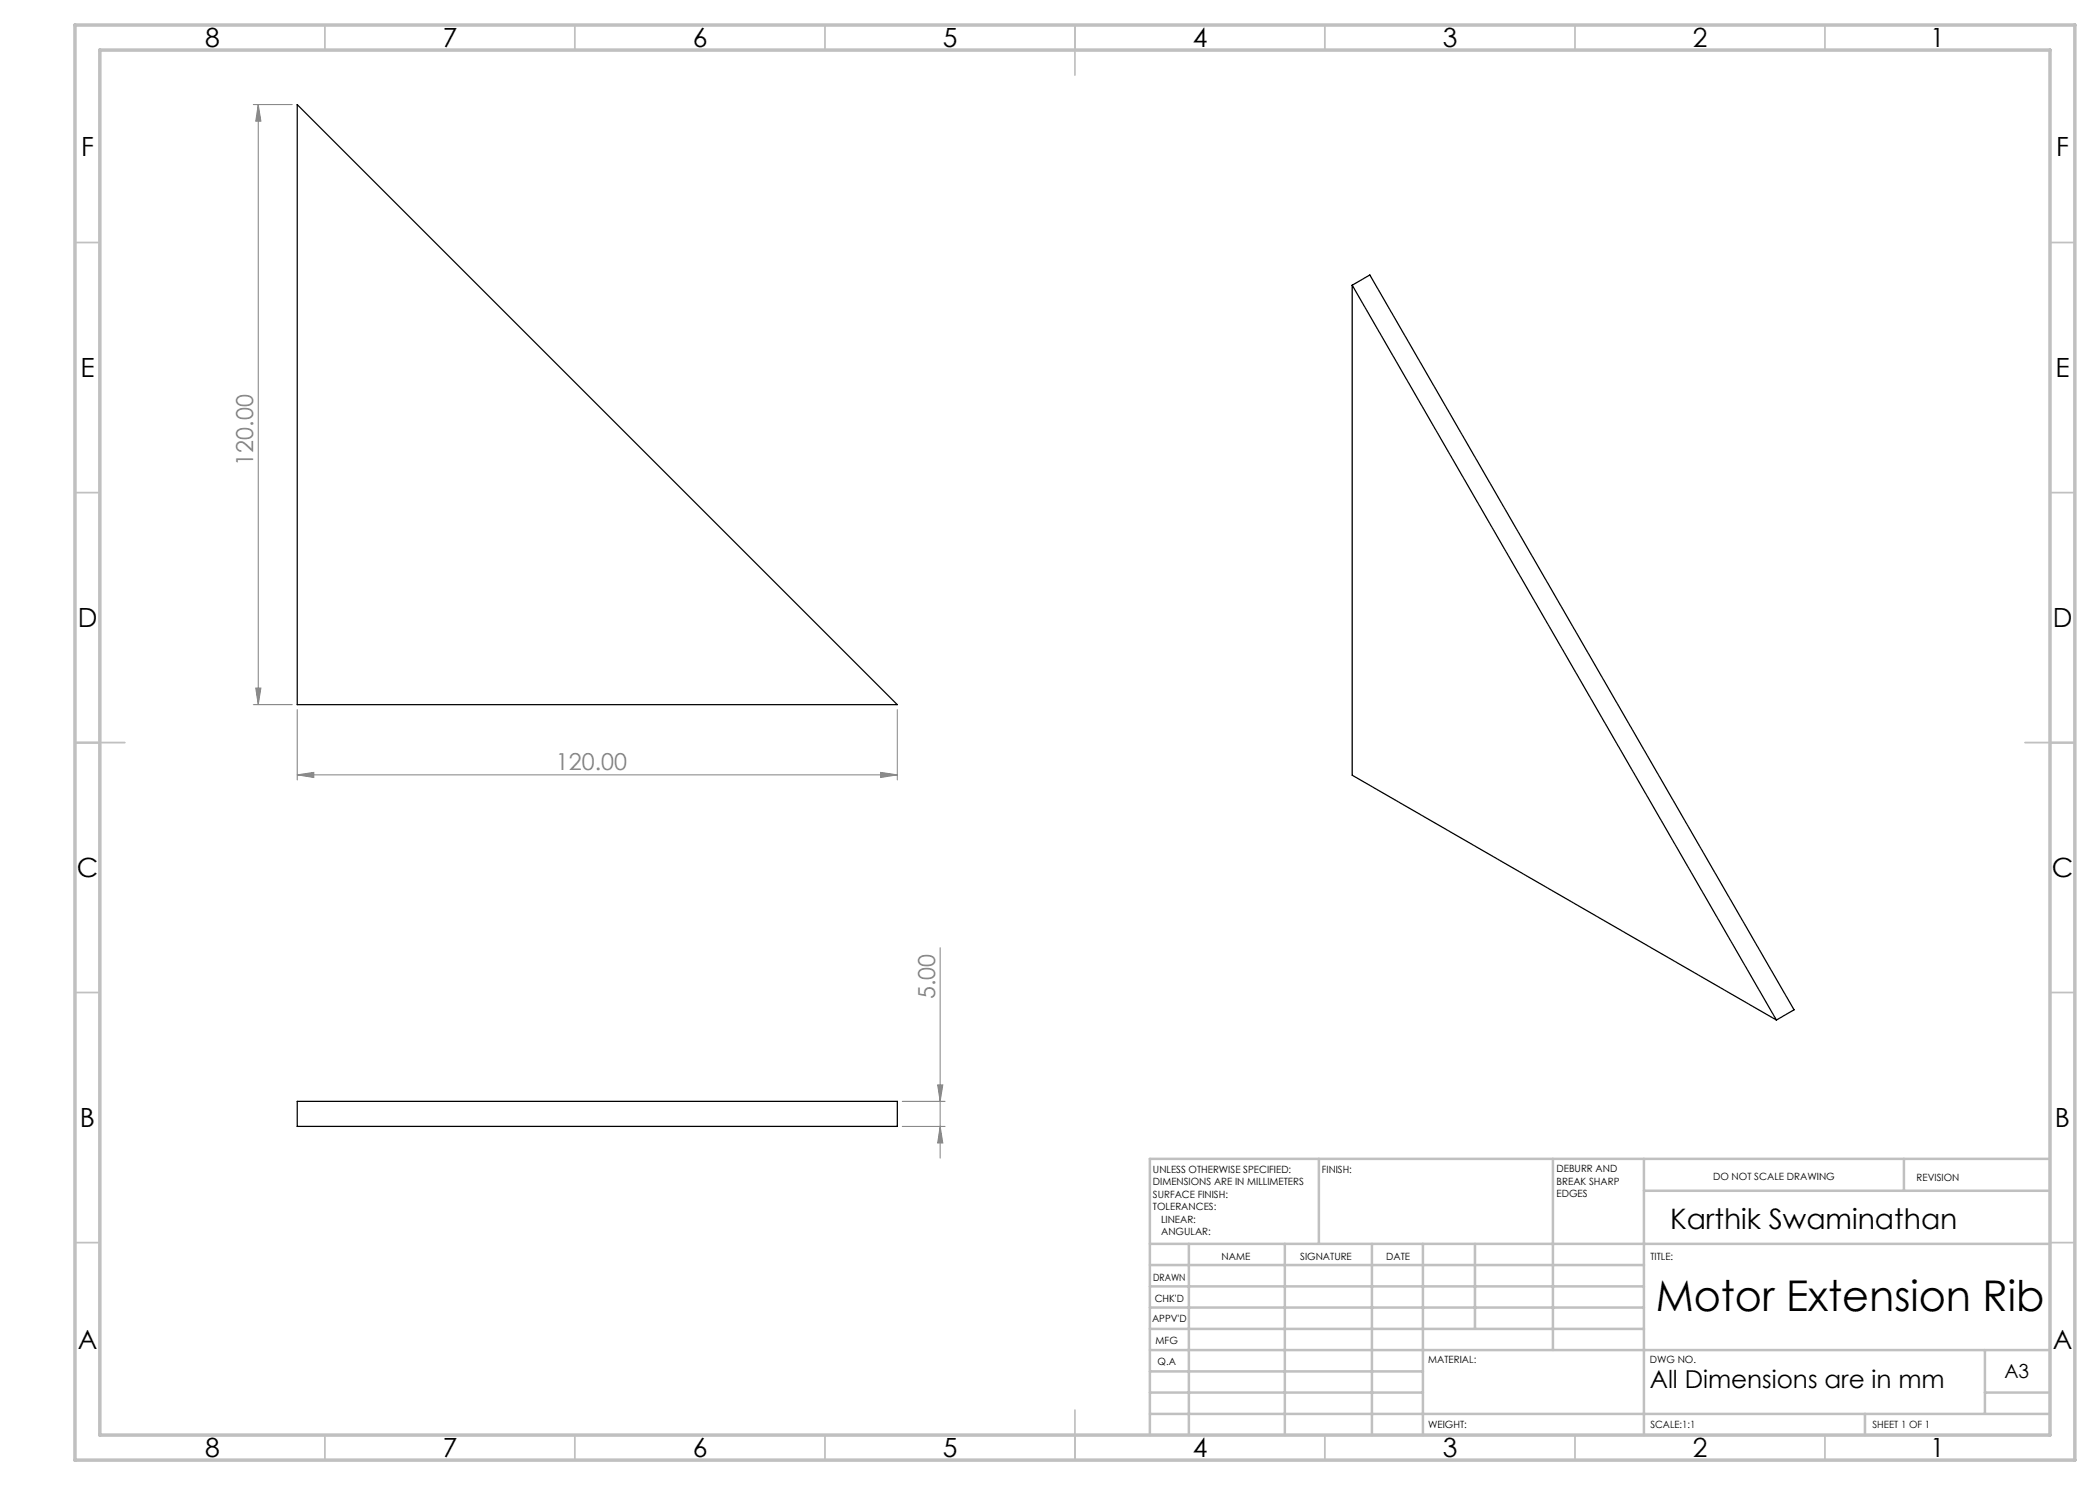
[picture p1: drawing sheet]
<svg xmlns="http://www.w3.org/2000/svg" width="420mm" height="297mm" viewBox="0 0 420 297" stroke-linecap="round" stroke-linejoin="round" font-family="sans-serif">
<g fill="none" stroke="#808080" stroke-width=".2">
<path d="M50.7 20.9h7.8M51.6 20.9l.6 3.3h-1zM51.6 20.9v120M51.2 137.6h1l-.6 3.3zM50.7 140.9h7.8M59.4 155l3.4-.5v1zM59.4 141.9v14.1M59.4 155h120.1M176.1 154.5l3.4 .5-3.4 .5zM179.5 141.9v14.1M188 189.5v42.1M187.5 217h1.1l-.6 3.3z"/>
<path d="M180.4 220.3h8.6M180.4 225.3h8.6M188 225.3l.6 3.3h-1.1z"/>
</g>
<g fill="none" stroke="#c0c0c0" stroke-width=".35">
<path d="M65 5v5M115 5v5M165 5v5M215 5v10M265 5v5M315 5v5M365 5v5M15 48.5h5M410 48.5h5M15 98.5h5M410 98.5h5M15 148.5h10"/>
<path d="M405 148.5h10M15 198.5h5M410 198.5h5M15 248.5h5M410 248.5h5M65 287v5M115 287v5M165 287v5M215 282v10M265 287v5M315 287v5M365 287v5"/>
</g>
<g fill="none" stroke="#c0c0c0" stroke-width=".5">
<path d="M263.8 231.8v17M310.6 231.8v38.2M328.8 231.8v55.2M328.8 238.2h81.2M380.8 231.8v6.4M410 231.8h-180v55.2M230 248.8h180M230 257.3h98.8M230 253h98.8M237.8 248.8v38.2M257 248.8v38.2M274.4 248.8v38.2"/>
<path d="M284.6 248.8v38.2M295 248.8v17M230 265.8h98.8M230 261.5h98.8M230 278.5h54.6M230 274.3h54.6M230 270h180M397 278.5h13M397 270v12.8M230 282.8h180M373 282.8v4.2"/>
</g>
<path d="M15 5h400v287h-400zM20 10h390v277h-390z" fill="none" stroke="#c0c0c0" stroke-width=".7"/>
<g fill="#808080">
<path d="M59.4 155l3.4-.5v1zM176.1 154.5l3.4 .5-3.4 .5z"/>
<path d="M51.2 137.6h1l-.6 3.3zM51.6 20.9l.6 3.3h-1z"/>
<path d="M187.5 217h1.1l-.6 3.3zM188 225.3l.6 3.3h-1.1z"/>
</g>
<path d="M59.4 20.9l120.1 120h-120.1zM270.4 57l3.6-2 84.8 147-3.5 2M270.4 57l84.9 147M270.4 57v98l84.9 49M59.4 220.3h120.1v5h-120.1z" fill="none" stroke="#000" stroke-width=".25"/>
<text font-size="8.5" x="331.1" y="262.3">Motor Extension Rib</text>
<text font-size="5.6" x="334" y="245.9">Karthik Swaminathan</text>
<g font-size="5.3">
<text x="41" y="9.5">8</text>
<text x="88.5" y="9.5">7</text>
<text x="138.5" y="9.5">6</text>
<text x="188.5" y="9.5">5</text>
<text x="238.5" y="9.5">4</text>
<text x="288.5" y="9.5">3</text>
<text x="338.5" y="9.5">2</text>
<text x="386" y="9.5">1</text>
<text x="16.2" y="31.2">F</text>
<text x="411.2" y="31.2">F</text>
<text x="16.1" y="75.5">E</text>
<text x="411.1" y="75.5">E</text>
<text x="15.5" y="125.5">D</text>
<text x="410.5" y="125.5">D</text>
<text x="15.4" y="175.5">C</text>
<text x="410.4" y="175.5">C</text>
<text x="16" y="225.5">B</text>
<text x="411" y="225.5">B</text>
<text x="15.5" y="269.7">A</text>
<text x="410.5" y="269.7">A</text>
<text x="41" y="291.5">8</text>
<text x="88.5" y="291.5">7</text>
<text x="138.5" y="291.5">6</text>
<text x="188.5" y="291.5">5</text>
<text x="238.5" y="291.5">4</text>
<text x="288.5" y="291.5">3</text>
<text x="338.5" y="291.5">2</text>
<text x="386" y="291.5">1</text>
</g>
<text font-size="4.9" x="330" y="277.6">All Dimensions are in mm</text>
<g font-size="4.7" fill="#808080">
<text x="50.7" y="93.1" transform="rotate(-90 50.7 93.1)">120.00</text>
<text x="111.2" y="154">120.00</text>
<text x="187" y="199.9" transform="rotate(-90 187 199.9)">5.00</text>
</g>
<text font-size="3.9" x="400.9" y="275.5">A3</text>
<g font-size="2">
<text x="230.6" y="234.6">UNLESS OTHERWISE SPECIFIED:</text>
<text x="230.6" y="237.1">DIMENSIONS ARE IN MILLIMETERS</text>
<text x="230.6" y="239.6">SURFACE FINISH:</text>
<text x="264.4" y="234.6">FINISH:</text>
<text x="311.3" y="234.5">DEBURR AND</text>
<text x="311.3" y="237">BREAK SHARP</text>
<text x="311.3" y="239.5">EDGES</text>
<text x="342.6" y="236">DO NOT SCALE DRAWING</text>
<text x="383.3" y="236.2">REVISION</text>
<text x="230.6" y="242.1">TOLERANCES:</text>
<text x="232.2" y="244.6">LINEAR:</text>
<text x="232.2" y="247.1">ANGULAR:</text>
<text x="244.3" y="252">NAME</text>
<text x="260" y="251.9">SIGNATURE</text>
<text x="277.2" y="251.9">DATE</text>
<text x="330.1" y="251.9">TITLE:</text>
<text x="230.6" y="256.1">DRAWN</text>
<text x="230.9" y="260.3">CHK'D</text>
<text x="230.4" y="264.4">APPV'D</text>
<text x="231.1" y="268.8">MFG</text>
<text x="231.5" y="273">Q.A</text>
<text x="285.6" y="272.5">MATERIAL:</text>
<text x="330" y="272.5">DWG NO.</text>
<text x="285.6" y="285.5">WEIGHT:</text>
<text x="330.1" y="285.6">SCALE:1:1</text>
<text x="374.5" y="285.6">SHEET 1 OF 1</text>
</g>
</svg>
